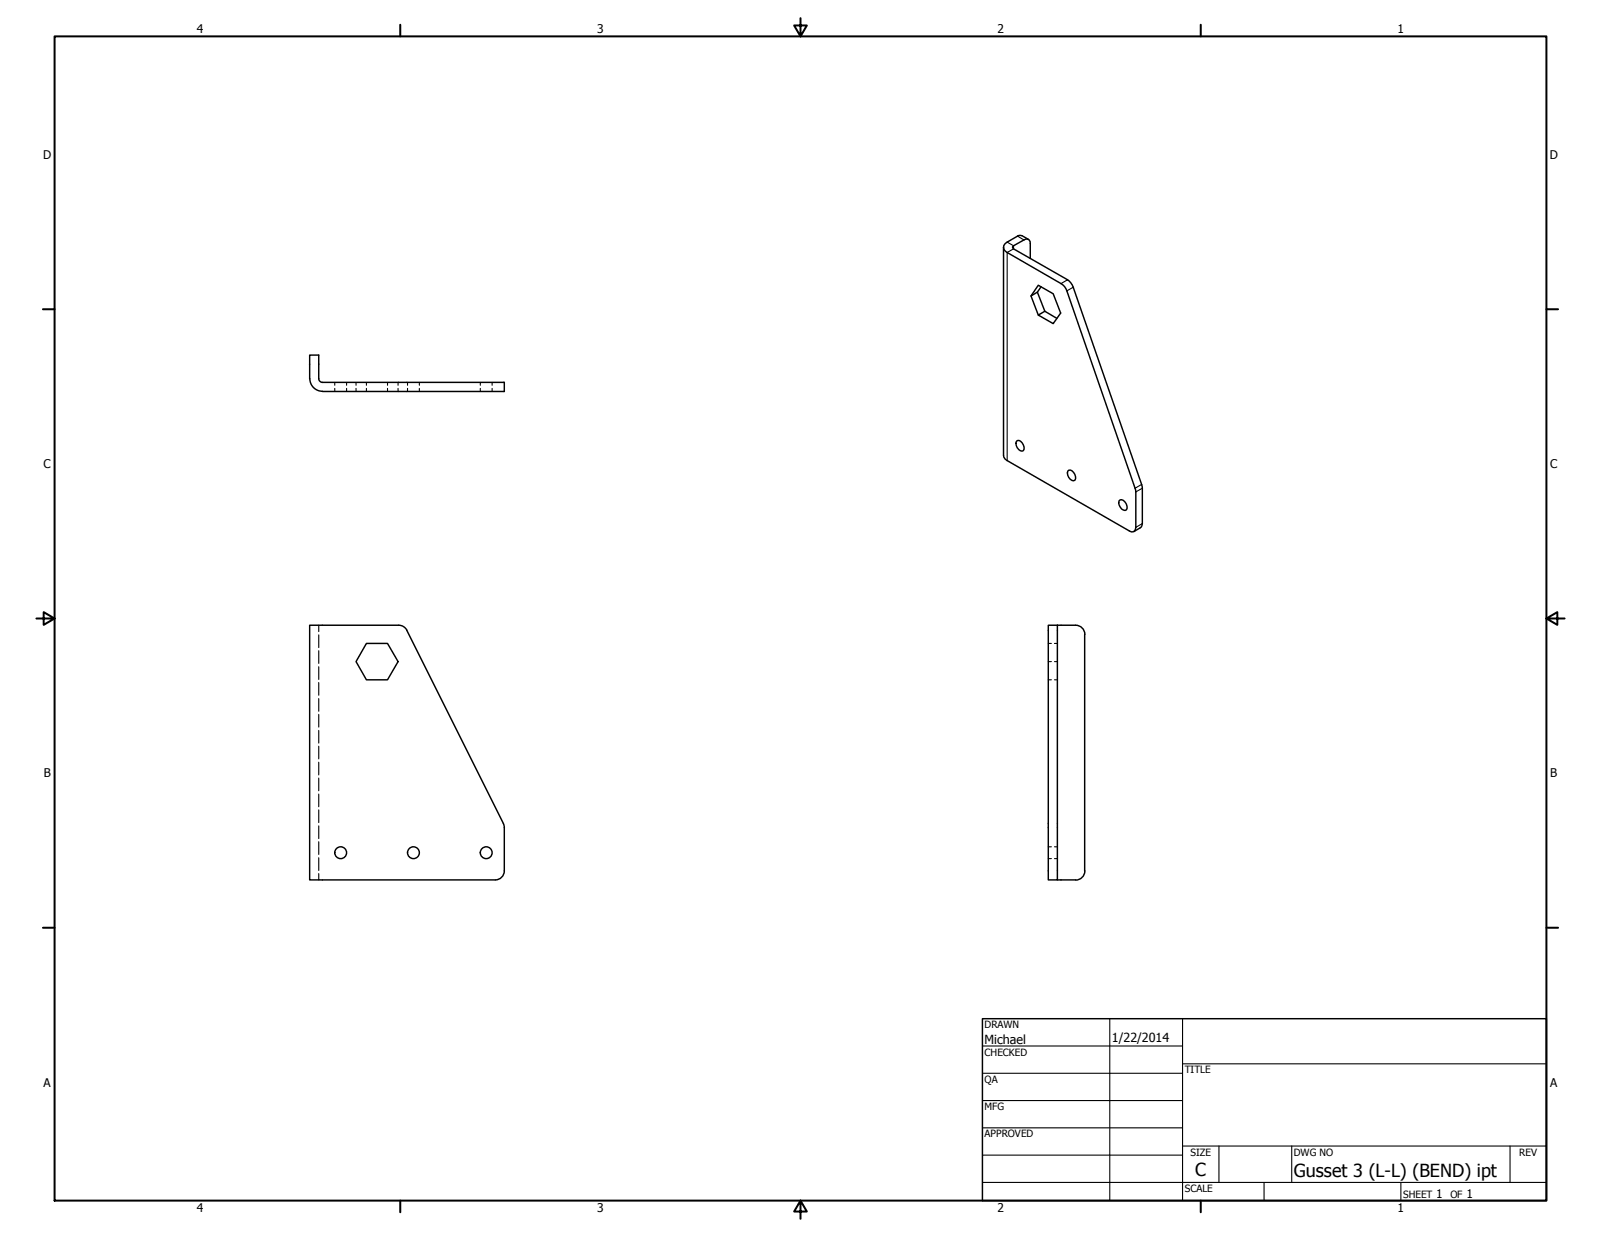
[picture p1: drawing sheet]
<svg xmlns="http://www.w3.org/2000/svg" width="559mm" height="432mm" viewBox="0 0 559 432" stroke-linecap="round" stroke-linejoin="round" font-family="sans-serif">
<!-- layer: Hidden (ANSI) -->
<g fill="none" stroke="#000" stroke-width=".38">
<path d="M116.8 133.5v1M116.8 135.6v1.1M121 133.5v1M121 135.6v1.1M124.3 133.5v1M124.3 135.6v1.1M127.9 133.5v1M127.9 135.6v1.1M135.3 133.5v1M135.3 135.6v1.1M138.9 133.5v1M138.9 135.6v1.1"/>
<path d="M142.2 133.5v1M142.2 135.6v1.1M146.4 133.5v1M146.4 135.6v1.1M167.6 133.5v1M167.6 135.6v1.1M171.8 133.5v1M171.8 135.6v1.1M111.3 218.2v2.3M111.3 221.6v4.5M111.3 227.1v4.5M111.3 232.7v4.5"/>
<path d="M111.3 238.3v4.4M365.9 230.9h1.1M365.9 237.3h1.1M365.9 224.6h1.1M368 230.9h1.1M368 237.3h1.1M368 224.6h1.1M111.3 243.8v4.5M111.3 249.4v4.4M111.3 255v4.4M111.3 260.5v4.4M111.3 266.1v4.4"/>
<path d="M111.3 271.6v4.4M111.3 277.2v4.4M111.3 282.7v4.4M111.3 288.3v4.4M111.3 293.8v4.5M111.3 299.4v4.4M365.9 299.7h1.1M365.9 295.6h1.1M368 299.7h1.1M368 295.6h1.1M111.3 304.9v2.2"/>
</g>
<!-- layer: Visible (ANSI) -->
<g fill="none" stroke="#000" stroke-width=".51">
<path d="M351.5 88.1l18.8 10.9M353.8 85.8l3.6-2a1.36 1.36 0 0 1 1.5-.2 1.36 1.36 0 0 1 .7 1.4v5.2M353.8 86.9l18.8 10.8M355.2 82.4l-3.7 2.1M359.9 103.3l2.5-3.7 5.2 3 2.6 6.7-2.6 3.7-5.2-3 2.3-1.4M362.1 102l-2.2 1.3 2.5 6.7M363.3 100.1l-1.2 1.9 2.6 6.6 4.2 2.5M372.4 101.5l23.8 68.9M374.6 100.3l23.9 68.8M112.6 136.6a4.5 4.5 0 0 1-4.5-4.4v-8.2h3.2v8.2l.5 1 .8 .3h63.4v3.2h-63.5M355 153.8a2.45 2.45 0 0 1 2.2 3.5 2.27 2.27 0 0 1-2.5-3.1zM351.5 160.8l43.4 24.9a1.35 1.35 0 0 0 1.5-1.6v-12.4"/>
<path d="M373 164.1a2.45 2.45 0 0 1 2.2 3.5 2.29 2.29 0 0 1-2.5-3.1zM390.6 174.8l.4-.3a2.45 2.45 0 0 1 2.1 3.5 2.31 2.31 0 0 1-2.5-3.2zM398.7 170.4v12.4l-.3 1.1-.4 .3M139.1 218.2h-31v88.9h64.7a3.1 3.1 0 0 0 3.2-3.1v-15.1M139.2 218.2l1.6 .5 1.2 1.3M365.9 218.2h3.2v88.9h-3.2zM369.1 218.2h6.3M375.4 218.2a3.1 3.1 0 0 1 3.2 3.2l.1 82.6a3.2 3.2 0 0 1-3.3 3.2M127.9 224.6h7.4l3.6 6.3-3.6 6.4h-7.4l-3.6-6.4zM142 220l33.7 67.5M175.7 287.5l.3 1.4M369.1 307.1h6.3"/>
<circle cx="118.9" cy="297.7" r="2.06"/>
<circle cx="144.3" cy="297.7" r="2.06"/>
<circle cx="169.7" cy="297.7" r="2.06"/>
</g>
<!-- layer: Visible Narrow (ANSI) -->
<path d="M351.5 84.5l2.3 1.3v1.1l-2.3 1.2v72.7M355.2 82.4l2.2 1.4M372.6 97.7l-2.3 1.3M374.6 100.3l-2.2 1.2M398.5 169.1l-2.3 1.3M398.7 170.4l-2.3 1.3M398.7 182.8l-2.3 1.3" fill="none" stroke="#000" stroke-width=".38"/>
<path d="M350.3 86.3v72.7l.5 1.3 .7 .5M351.5 84.5a1.92 1.92 0 0 0-1.2 1.8 1.92 1.92 0 0 0 1.2 1.8M353.8 85.8l-.4 .3 .4 .8M355.2 82.4l.5-.2 1 .1 2.3 1.3M370.3 99a4.4 4.4 0 0 1 2.1 2.5M372.6 97.7l1.2 1 .8 1.6M396.2 170.4l.2 1.3M398.5 169.1l.2 1.3M398 184.2l-2.2 1.3" fill="none" stroke="#000" stroke-width=".51"/>
<!-- layer: Border (ANSI) -->
<g fill="none" stroke="#000" stroke-width=".7">
<path d="M19 12.7h520.8v406.4h-520.8zM139.7 8.6v4.1M279.4 6.3v6.4l-2.2-3.8h4.4l-2.2 3.8M419.1 8.6v4.1M15 107.9h4M539.8 107.9h4M12.7 215.9h6.3l-3.8-2.2v4.4l3.8-2.2M539.8 215.9l3.8 2.2v-4.4l-3.8 2.2h6.3M15 323.8h4M539.8 323.8h4M139.7 419.1v4.1M279.4 419.1l2.2 3.8h-4.4l2.2-3.8v6.3"/>
<path d="M419.1 419.1v4.1"/>
</g>
<!-- layer: Title (ANSI) -->
<g fill="none" stroke="#000" stroke-width=".38">
<path d="M387.3 355.6v63.5M412.7 355.6v63.5M342.9 365.1h69.8M342.9 374.6h69.8M412.7 371.3h127.1M342.9 384.2h69.8M342.9 393.7h69.8M342.9 412.7h196.9M342.9 403.2h69.8M412.7 400h127.1M425.4 400v12.7M441.2 412.7v6.4"/>
<path d="M450.8 400v12.7M488.9 412.7v6.4M527 400v12.7"/>
</g>
<path d="M342.9 355.6h196.9v63.5h-196.9z" fill="none" stroke="#000" stroke-width=".51"/>
<g font-size="6.3">
<text x="417.2" y="410.6">C</text>
<text x="451.6" y="410.7">Gusset 3 (L-L) (BEND) ipt</text>
</g>
<g font-size="4.4">
<text x="343.7" y="364.3">Michael</text>
<text x="388.1" y="363.7">1/22/2014</text>
</g>
<g font-size="4.2">
<text x="68.7" y="11.7">4</text>
<text x="208.4" y="11.7">3</text>
<text x="348.1" y="11.7">2</text>
<text x="487.8" y="11.7">1</text>
<text x="15.1" y="55.5">D</text>
<text x="540.9" y="55.5">D</text>
<text x="15.2" y="163.4">C</text>
<text x="541" y="163.4">C</text>
<text x="15.3" y="271.4">B</text>
<text x="541.1" y="271.4">B</text>
<text x="15.2" y="379.3">A</text>
<text x="541" y="379.3">A</text>
<text x="501.3" y="418.3">1</text>
<text x="511.8" y="418.3">1</text>
<text x="68.7" y="423.2">4</text>
<text x="208.4" y="423.2">3</text>
<text x="348.1" y="423.2">2</text>
<text x="487.8" y="423.2">1</text>
</g>
<g font-size="3.5">
<text x="343.7" y="358.9">DRAWN</text>
<text x="343.7" y="368.5">CHECKED</text>
<text x="413.5" y="374.6">TITLE</text>
<text x="343.7" y="378">QA</text>
<text x="343.7" y="387.5">MFG</text>
<text x="343.7" y="397.1">APPROVED</text>
<text x="415.5" y="403.4">SIZE</text>
<text x="451.6" y="403.4">DWG NO</text>
<text x="530.3" y="403.4">REV</text>
<text x="413.5" y="416.1">SCALE</text>
<text x="489.7" y="418.3">SHEET</text>
<text x="506.2" y="418.3">OF</text>
</g>
</svg>
